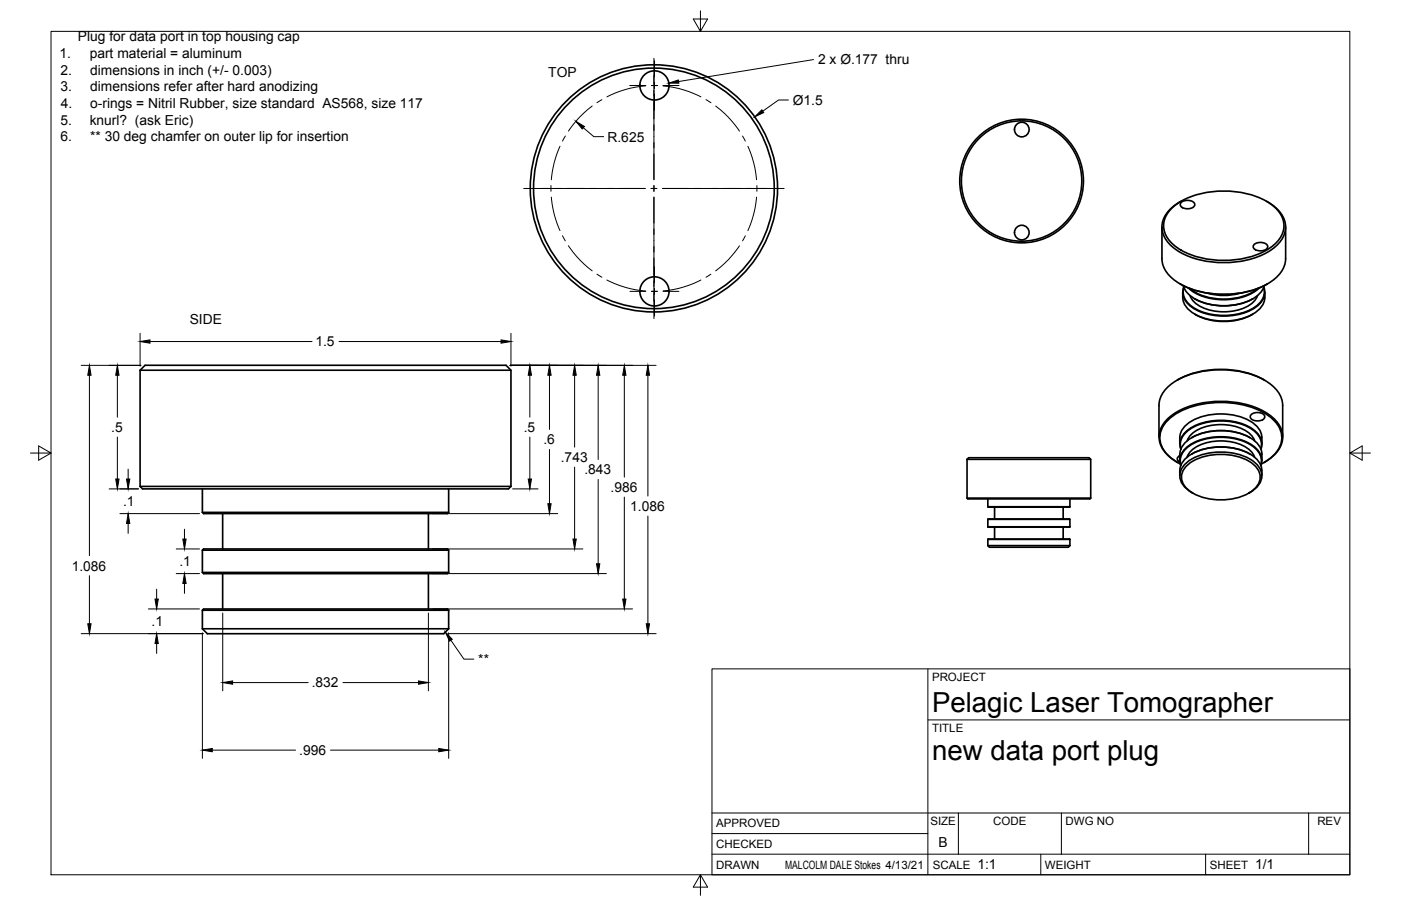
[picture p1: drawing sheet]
<svg xmlns="http://www.w3.org/2000/svg" width="432mm" height="279mm" viewBox="0 0 432 279" stroke-linecap="round" stroke-linejoin="round" font-family="sans-serif">
<!-- layer: Visible -->
<g fill="none" stroke="#000" stroke-width=".51">
<path d="M358.1 70v9.8a9.5 9.5 0 0 0 5.6 7.7 29.4 29.4 0 0 0 28.2-.7 9 9 0 0 0 4.3-7v-9.8M361.5 63.8a25.9 25.9 0 0 1 19.8-4.6 18.9 18.9 0 0 1 13.2 6.6 7 7 0 0 1-1.7 9.6 25.9 25.9 0 0 1-19.8 4.6 18.9 18.9 0 0 1-13.2-6.6 7 7 0 0 1 1.7-9.6zM364 62.4a3.1 3.1 0 0 1 4.2 .4 1.41 1.41 0 0 1-1.6 1.5l-1.7-.1a1.08 1.08 0 0 1-1-.6 1.08 1.08 0 0 1 .1-1.2zM364.1 62a10.2 10.2 0 0 0-6 7.4 9.2 9.2 0 0 0 5.6 8.4 29.8 29.8 0 0 0 27 0 9.2 9.2 0 0 0 5.5-8.4 10.2 10.2 0 0 0-5.9-7.4M386.5 75.4a3.1 3.1 0 0 1 4.2 .3 1.41 1.41 0 0 1-1.6 1.6l-1.7-.1a1.08 1.08 0 0 1-1-.6 1.08 1.08 0 0 1 .1-1.2zM363.7 87.5l.2 .2M364.5 90.2a6.5 6.5 0 0 0 4.3 7 19.1 19.1 0 0 0 18.8-1.3 5.8 5.8 0 0 0 2.2-5.7M364.7 88.1a9.1 9.1 0 0 0 6.7 5.4 19 19 0 0 0 16-2.2 6.2 6.2 0 0 0 2.3-3.2M364.8 88.6a5.4 5.4 0 0 0 3.2 6.6 19.3 19.3 0 0 0 19.3-.6 5.1 5.1 0 0 0 2.2-6M364.9 88.7a5.5 5.5 0 0 0 3.1 6.3 19 19 0 0 0 19.3-.7 5.2 5.2 0 0 0 2.2-5.6M366.3 88.8a17.9 17.9 0 0 0 15.6 3.1l3.9-1.5 2.3-1.6M366.7 89a18.4 18.4 0 0 0 20.9 0"/>
<path d="M366.8 91.1a8.3 8.3 0 0 0 6.4 4.6 15.5 15.5 0 0 0 12.9-2.4l1.1-1.4 .4-.8M368.2 96.9a18.8 18.8 0 0 0 17.9 0M368.2 92.2a19.6 19.6 0 0 0 17.9 0M372.5 90.5a17.7 17.7 0 0 0 9.4 0M390.7 87.5a29.3 29.3 0 0 1-26.8 .1M43.2 114.2h114.3M43.2 114.2l1.5-1.6h111.3l1.5 1.6v35.8M43.2 114.2v35.8M389.4 117l.3 .2M389.4 117a28.9 28.9 0 0 0-26.6 .2M357.2 134.8v-9.8a9.5 9.5 0 0 1 5.6-7.8 29.4 29.4 0 0 1 28.2 .8 9 9 0 0 1 4.3 7v9.8M363.6 136.9a6.7 6.7 0 0 1 4.3-7.4 19.1 19.1 0 0 1 18.8 1.3 6.1 6.1 0 0 1 2.2 6.1"/>
<path d="M363.9 138.5a5.4 5.4 0 0 1 3.2-6.6 19.3 19.3 0 0 1 19.3 .6 5.1 5.1 0 0 1 2.2 6M364 138.4a5.5 5.5 0 0 1 3.1-6.3 19 19 0 0 1 19.3 .7 5.2 5.2 0 0 1 2.2 5.6M365.9 136a8.3 8.3 0 0 1 6.4-4.6 15.5 15.5 0 0 1 12.9 2.4l1.2 1.4 .3 .8M367.3 140a19.6 19.6 0 0 1 17.9 0M367.3 135a19.4 19.4 0 0 1 17.9 0M385.6 127.9a3.1 3.1 0 0 1 4.2 .3 1.41 1.41 0 0 1-1.7 1.6l-1.6-.2a1.08 1.08 0 0 1-1-.6 1.08 1.08 0 0 1 .1-1.1zM43.2 150l.7 .8h112.8l.8-.8M43.2 150h114.3M62.4 158a2.78 2.78 0 0 0 2.4 .4h71a2.78 2.78 0 0 0 2.5-.4M62.4 158h75.9M62.4 150.8v7.2M68.6 158.4v10.9"/>
<path d="M132 158.4v10.9M138.3 150.8v7.2M298 153.6l.3 .3h37.6l.3-.3M298 153.6h38.2M298 141.7h38.2M298 141.7a2.44 2.44 0 0 1 2.5-.5h33.3a2.44 2.44 0 0 1 2.4 .5v11.9M298 141.7v11.9M304.5 156.3h25.3M304.5 153.9v2.4M306.5 156.4v3.6M327.7 156.4v3.6M329.8 153.9v2.4"/>
<path d="M362.8 142.6l.2 .1M362.8 142.5a9.2 9.2 0 0 1-5.5-8.3 10.6 10.6 0 0 1 6.9-7.9 30.1 30.1 0 0 1 25.6 .7 9.2 9.2 0 0 1 5.5 8.3 9.6 9.6 0 0 1-5.5 7.2M363.6 140.5a1.01 1.01 0 0 0-.8 1 1.01 1.01 0 0 0 .8 1M363.6 146.7a6.6 6.6 0 0 1 4.3-7 19.1 19.1 0 0 1 18.8 1.3 5.9 5.9 0 0 1 2.2 5.7M363.6 140.1v1.9M363.6 140.1a7.3 7.3 0 0 1 5.5-6 19.2 19.2 0 0 1 17.6 1.8 5.7 5.7 0 0 1 2.2 4.2M363.8 143.1a10.1 10.1 0 0 1-6.3-8 9.3 9.3 0 0 1 5.6-7.9 29.2 29.2 0 0 1 27.4 .7 8 8 0 0 1 4.2 9.2 11.1 11.1 0 0 1-5.9 6M363.9 143.6a5.4 5.4 0 0 1 3.1-6.6 19.3 19.3 0 0 1 19.4 .6 5.1 5.1 0 0 1 2.2 6M364 143.4a5.5 5.5 0 0 1 3.1-6.2 19 19 0 0 1 19.3 .6 5.2 5.2 0 0 1 2.2 5.6M365.7 143.7a17.4 17.4 0 0 1 15.5-3 9 9 0 0 1 7.1 5.5 5.5 5.5 0 0 1-3.4 5.9 18.5 18.5 0 0 1-18.3-.7 4.8 4.8 0 0 1-.9-7.7zM365.9 141a8.3 8.3 0 0 1 6.4-4.6 15.5 15.5 0 0 1 12.9 2.4l1.1 1.4 .4 .8M367.7 152.1a6.1 6.1 0 0 1-3.9-6.7 9.6 9.6 0 0 1 7.1-5.3 19.2 19.2 0 0 1 15.4 2.1 5.1 5.1 0 0 1 0 9l-1.4 .9"/>
<path d="M388.9 140.1v1.9M389.7 142.6l-.1 .1M62.4 176.5a2.78 2.78 0 0 0 2.4 .4h71a2.78 2.78 0 0 0 2.5-.4M62.4 176.5h75.9M62.4 169.7h75.9M62.4 169.7a2.78 2.78 0 0 1 2.4-.4h71a2.78 2.78 0 0 1 2.5 .4v6.8M62.4 169.7v6.8M68.6 176.9v10.9M132 176.9v10.9M304.5 168.3a2.5 2.5 0 0 0 2.4 .5h20.4a2.5 2.5 0 0 0 2.5-.5M304.5 168.3h25.3M304.5 166.3h25.3"/>
<path d="M304.5 162.5h25.3M304.5 160.2h25.3M304.5 160.2l25.1-.2 .2 2.5M304.5 160.2v2.3M304.5 166.3v2M306.5 162.6v3.6M327.7 162.6v3.6M329.8 166.3v2M62.4 193.9l1.5 1.5h72.9l1.5-1.5M62.4 193.9h75.9M62.4 188.2h75.9M62.4 188.2a2.78 2.78 0 0 1 2.4-.4h71a2.78 2.78 0 0 1 2.5 .4"/>
<path d="M62.4 188.2v5.7M138.3 188.2v5.7"/>
<circle cx="201.7" cy="26.3" r="4.5"/>
<circle cx="314.9" cy="40" r="2.25"/>
<circle cx="201.5" cy="58.1" r="38.1"/>
<circle cx="201.5" cy="58.1" r="37.1"/>
<circle cx="314.9" cy="55.8" r="19.1"/>
<circle cx="314.9" cy="55.8" r="18.6"/>
<circle cx="314.9" cy="71.7" r="2.25"/>
<circle cx="201.7" cy="89.9" r="4.5"/>
</g>
<!-- layer: Border -->
<path d="M15.7 9.7h400.3v260.1h-400.3zM215.9 3.3v6.4l-2.2-3.8h4.4l-2.2 3.8M9.4 139.7h6.3l-3.8-2.2v4.4l3.8-2.2M416 139.7l3.8 2.2v-4.4l-3.8 2.2h6.4M215.9 269.8l2.2 3.8h-4.4l2.2-3.8v6.3" fill="none" stroke="#000" stroke-width=".31"/>
<!-- layer: Titleblock -->
<path d="M219.4 206.3h196.6v63.5h-196.6zM286 206.3v63.5M286 222h130M219.4 257.1h66.6M219.4 250.7h196.6M295.4 250.7v12.7M327.1 250.7v12.7M403.3 250.7v12.7M219.4 263.4h196.6M320.8 263.4v6.4M371.6 263.4v6.4" fill="none" stroke="#000" stroke-width=".31"/>
<!-- layer: Dimensions -->
<g fill="none" stroke="#000" stroke-width=".31">
<path d="M250.7 18.4l-41.6 6.7M179.8 39.4l3.2 2.7h3.1M243 30.8h-3.1l-4.8 3.5M25 112.7h18.4M27.6 115.7v55.7M36.2 115.7v13M43.2 102.8v10.1M46.2 105.3h50M104.5 105.3h49.9M157.2 112.7h45M157.5 102.8v10.1M163.3 115.7v13"/>
<path d="M169.4 115.7v16.7M177.1 115.7v22.2M184.4 115.7v26M192.4 115.7v31.5M199.7 115.7v37.3M36.2 134.8v12.9M163.3 134.8v12.9M169.4 138.6v16.7M33.6 150.8h9.1M37 158.4h24.5M39.5 144.7v3M133.3 158.4h38.6"/>
<path d="M158 150.8h7.8M177.1 144.1v22.1M184.4 147.9v26M192.4 153.3v31.4M199.7 159.1v33.3M27.6 177.5v14.9M39.5 161.4v3.1M54.3 169.3h7.2M54.3 176.9h7.2M56.9 163.2v3M56.9 179.9v3.1M133.3 169.3h46.3"/>
<path d="M133.3 176.9h53.6M25 195.4h37.6M45.7 187.8h15.8M48.3 181.7v3M48.3 198.5v3M62.4 195.2v38.7M68.6 189.1v23.9M132 189.1v23.9M133.3 187.8h61.7M138 195.4h64.2M138.3 195.2v38.7M71.7 210.5h23.3"/>
<path d="M105.7 210.5h23.3M65.4 231.3h25.7M101.9 231.3h33.3"/>
</g>
<g fill="#000" stroke="#000" stroke-width=".31">
<path d="M177.5 37.4l2.6 1.6-.6 .8zM206.1 25.6l3-.9 .1 1zM232.6 36l2.2-2.1 .6 .8zM27.6 112.7l.5 3h-1zM36.2 112.7l.5 3h-1zM43.2 105.3l3-.5v1zM154.4 104.8l3.1 .5-3.1 .5zM163.3 112.7l.5 3h-1zM169.4 112.7l.5 3h-1.1zM177.1 112.7l.5 3h-1zM184.4 112.7l.5 3h-1zM192.4 112.7l.5 3h-1z"/>
<path d="M199.7 112.7l.5 3h-1zM35.7 147.7h1l-.5 3.1zM39 147.7h1l-.5 3.1zM162.8 147.7h1l-.5 3.1zM168.8 155.3h1.1l-.5 3.1zM39.5 158.4l.5 3h-1zM56.3 166.2h1.1l-.5 3.1zM56.9 176.9l.5 3h-1.1zM176.6 166.2h1l-.5 3.1zM183.9 173.9h1l-.5 3zM27.1 192.4h1l-.5 3zM47.8 184.7h1l-.5 3.1z"/>
<path d="M48.3 195.4l.5 3.1h-1zM191.9 184.7h1l-.5 3.1zM199.2 192.4h1l-.5 3zM68.6 210.5l3.1-.5v1zM129 210l3 .5-3 .5zM62.4 231.3l3-.5v1zM135.2 230.8l3.1 .5-3.1 .5z"/>
</g>
<!-- layer: Center Lines -->
<g fill="none" stroke="#000" stroke-width=".31">
<path d="M201.5 18v37.4M201.7 18.8v4.9M182.5 32.7a30.8 30.8 0 0 0-7.3 7.7M185.5 30.7l-1.5 1M194.2 26.4h4.8M199 26.5a31.5 31.5 0 0 0-11.9 3.4M201.7 29v4.9M201.7 25.5v1.8M202.6 26.4h-1.8h1.8M204.4 26.5a31.5 31.5 0 0 1 11.6 3.4M204.4 26.4h4.8M217.6 30.7l1.5 1"/>
<path d="M220.6 32.7a30.2 30.2 0 0 1 7.3 7.7M161.4 58.1h37.5M169.8 57.2v1.8M172.6 45.1a30.6 30.6 0 0 0-2.7 10.3M174.2 42l-.8 1.5M200.7 58.1h1.7M201.5 57.2v1.8M204.2 58.1h37.5M228.9 42l.8 1.5M230.5 45.1a31.4 31.4 0 0 1 2.7 10.3M233.3 57.2v1.8M169.9 60.8a30.3 30.3 0 0 0 2.7 10.3"/>
<path d="M173.4 72.7l.8 1.6M175.2 75.8a30.9 30.9 0 0 0 7.3 7.7M201.5 60.8v37.4M227.9 75.8a30.2 30.2 0 0 1-7.3 7.7M229.7 72.7l-.8 1.6M233.2 60.8a31.3 31.3 0 0 1-2.7 10.3M184 84.6l1.5 .9M187 86.4a31.8 31.8 0 0 0 12 3.4M194.2 89.9h4.8M200.8 89.8h1.8zM201.7 82.3v4.9M201.7 89v1.8"/>
<path d="M201.7 92.5v4.9M204.4 89.9h4.8M216 86.4a31.5 31.5 0 0 1-11.6 3.3M219.1 84.6l-1.5 .9"/>
</g>
<!-- layer: Annotations -->
<path d="M137.2 194.9l2.2 2.2-.8 .6z" fill="#000" stroke="#000" stroke-width=".31"/>
<path d="M139 197.4l4 5.9h3" fill="none" stroke="#000" stroke-width=".31"/>
<g font-size="8.5">
<text x="287.3" y="219.5">Pelagic Laser Tomographer</text>
<text x="287.3" y="234.5">new data port plug</text>
</g>
<g font-size="4.3">
<text x="18.3" y="17.9">1.</text>
<text x="24" y="12.8">Plug for data port in top housing cap</text>
<text x="27.6" y="17.9">part material = aluminum</text>
<text x="18.7" y="23">2.</text>
<text x="27.8" y="23">dimensions in inch (+/- 0.003)</text>
<text x="169" y="23.6">TOP</text>
<text x="252.1" y="19.8">2 x Ø.177 thru</text>
<text x="18.6" y="28.1">3.</text>
<text x="27.8" y="28.1">dimensions refer after hard anodizing</text>
<text x="18.7" y="33.3">4.</text>
<text x="27.8" y="33.3">o-rings = Nitril Rubber, size standard AS568, size 117</text>
<text x="244.3" y="32.3">Ø1.5</text>
<text x="18.6" y="38.4">5.</text>
<text x="27.6" y="38.4">knurl? (ask Eric)</text>
<text x="18.6" y="43.5">6.</text>
<text x="27.8" y="43.5">** 30 deg chamfer on outer lip for insertion</text>
<text x="187.2" y="43.6">R.625</text>
<text x="58.5" y="99.9">SIDE</text>
<text x="97.2" y="106.8">1.5</text>
<text x="34.3" y="133.2">.5</text>
<text x="161.4" y="133.2">.5</text>
<text x="167.5" y="137">.6</text>
<text x="172.8" y="142.5">.743</text>
<text x="180.1" y="146.3">.843</text>
<text x="188.2" y="151.7">.986</text>
<text x="37.9" y="156.1">.1</text>
<text x="194.2" y="157.6">1.086</text>
<text x="22.1" y="175.9">1.086</text>
<text x="55.3" y="174.6">.1</text>
<text x="46.7" y="193.1">.1</text>
<text x="147.4" y="204.8">**</text>
<text x="96.1" y="212">.832</text>
<text x="92.2" y="232.8">.996</text>
<text x="289.3" y="261.2">B</text>
<text x="301.2" y="268.1">1:1</text>
<text x="386.8" y="268.1">1/1</text>
</g>
<g font-size="3.5">
<text x="287.3" y="210.1">PROJECT</text>
<text x="287.3" y="225.8">TITLE</text>
<text x="220.7" y="255.2">APPROVED</text>
<text x="286.7" y="254.5">SIZE</text>
<text x="306.1" y="254.5">CODE</text>
<text x="328.4" y="254.5">DWG NO</text>
<text x="406" y="254.5">REV</text>
<text x="220.7" y="261.5">CHECKED</text>
<text x="220.7" y="267.9">DRAWN</text>
<text x="242" y="267.9">MALCOLM DALE Stokes 4/13/21</text>
<text x="287.5" y="267.9">SCALE</text>
<text x="322.1" y="267.9">WEIGHT</text>
<text x="372.9" y="267.9">SHEET</text>
</g>
</svg>
